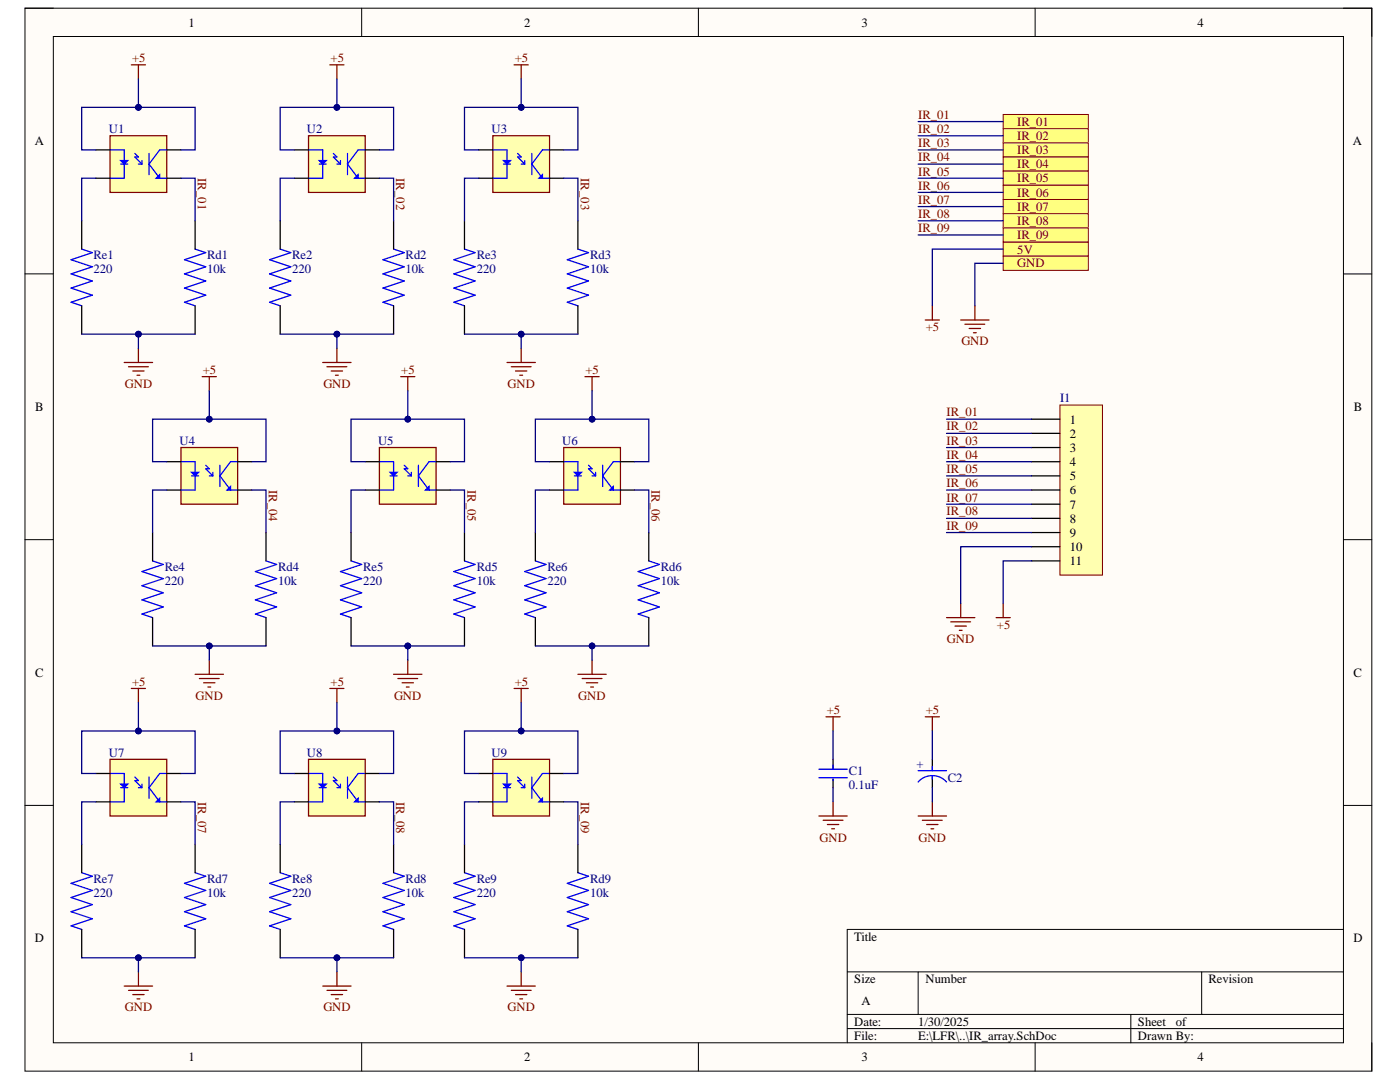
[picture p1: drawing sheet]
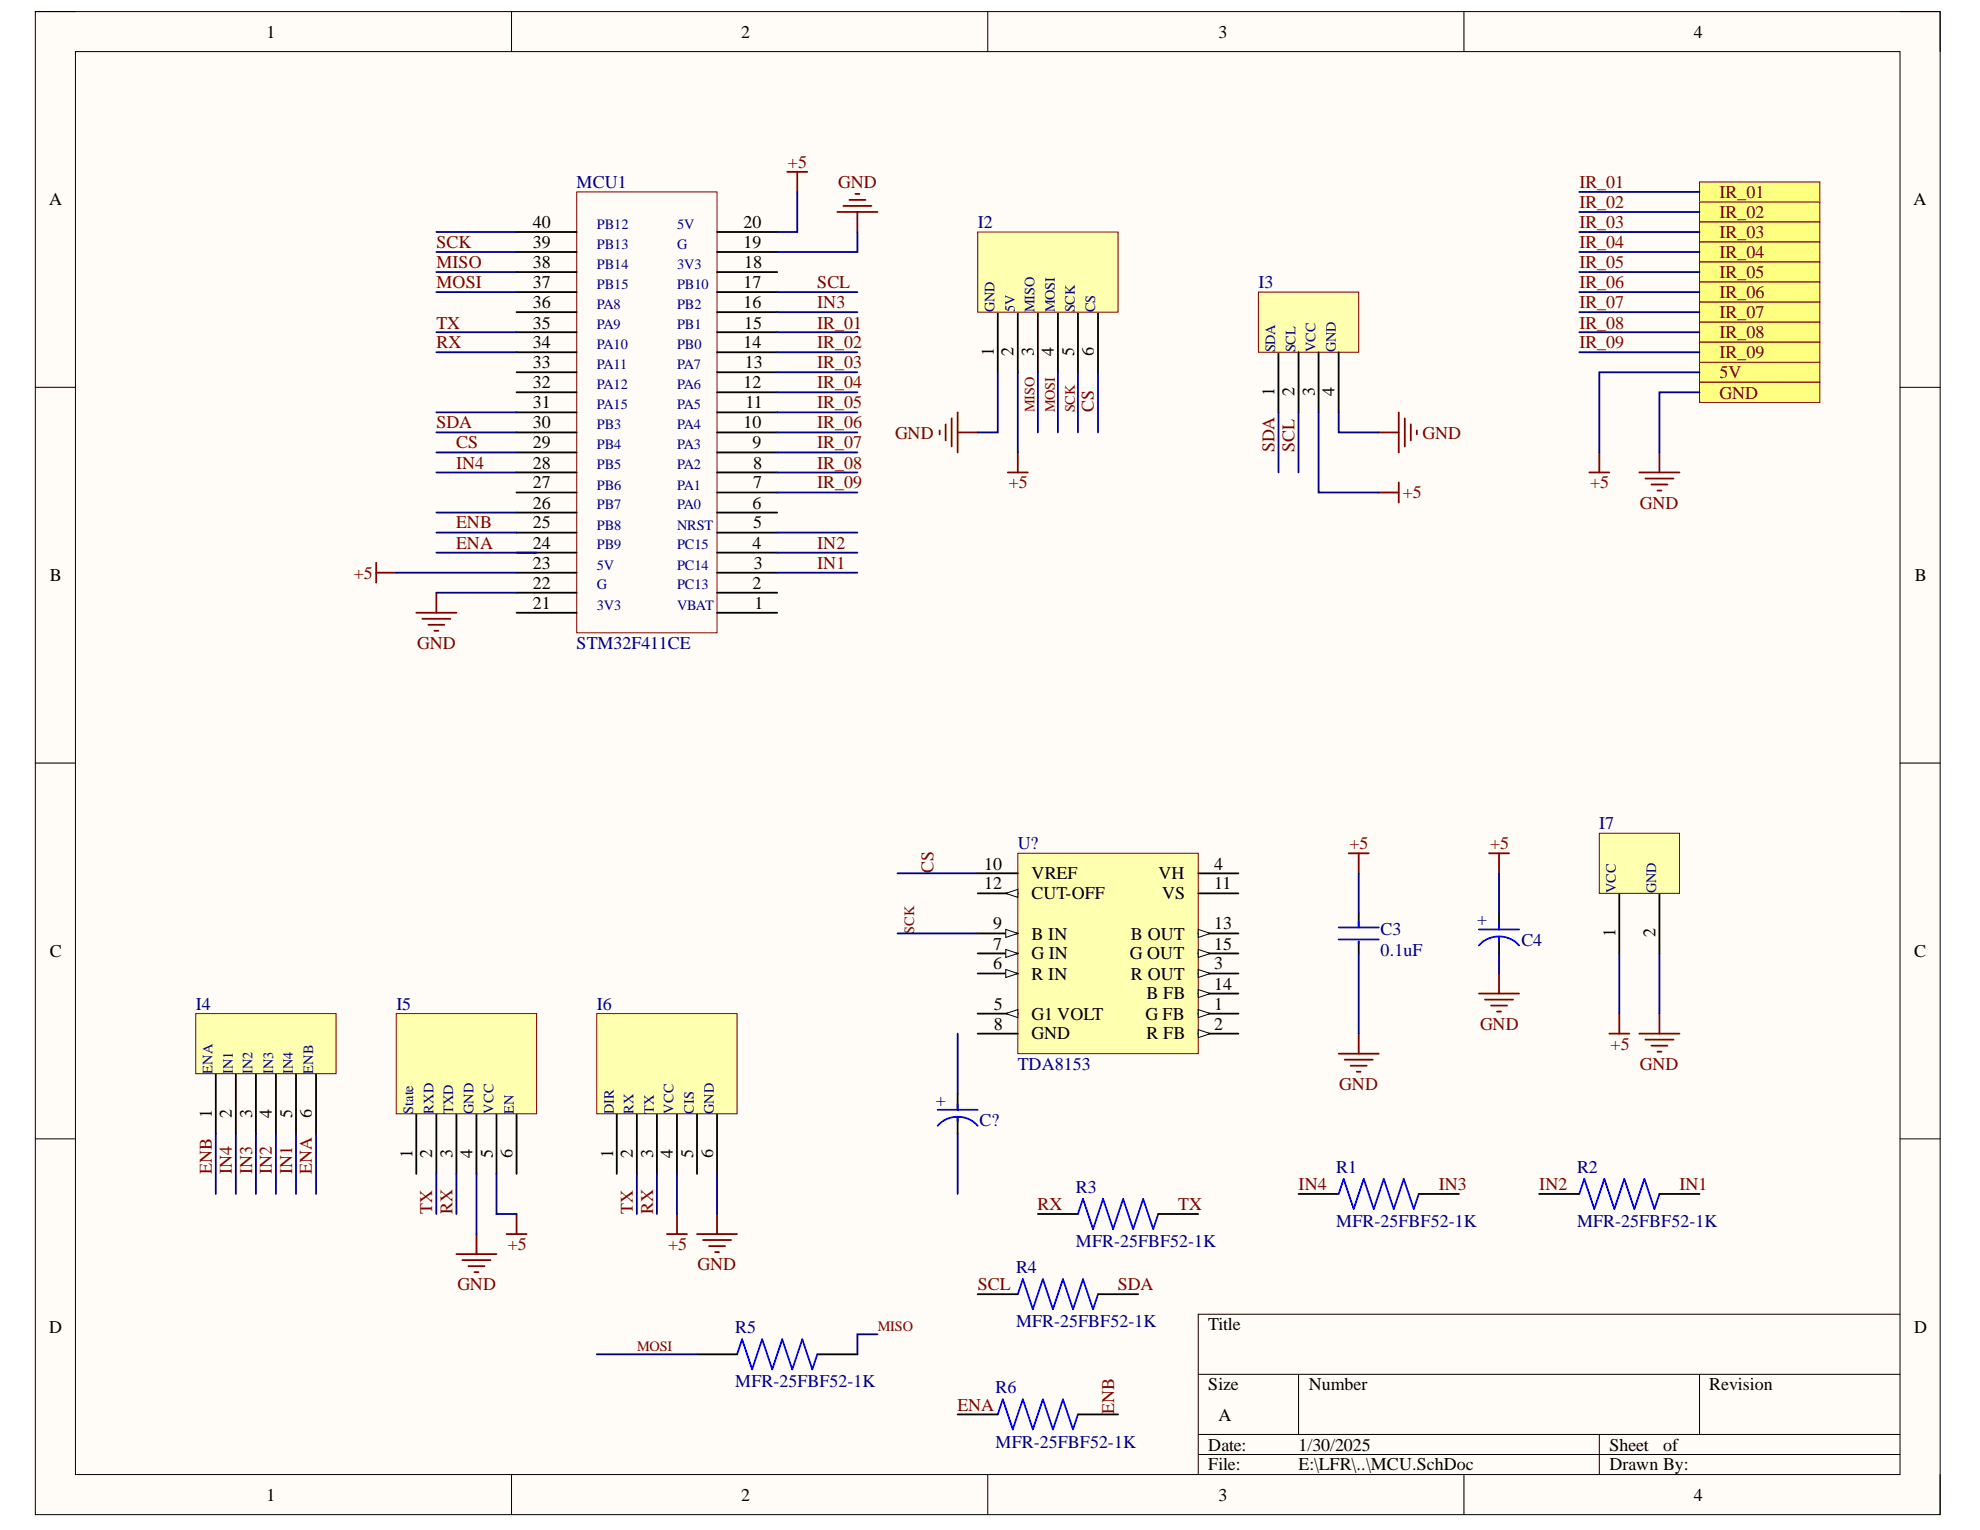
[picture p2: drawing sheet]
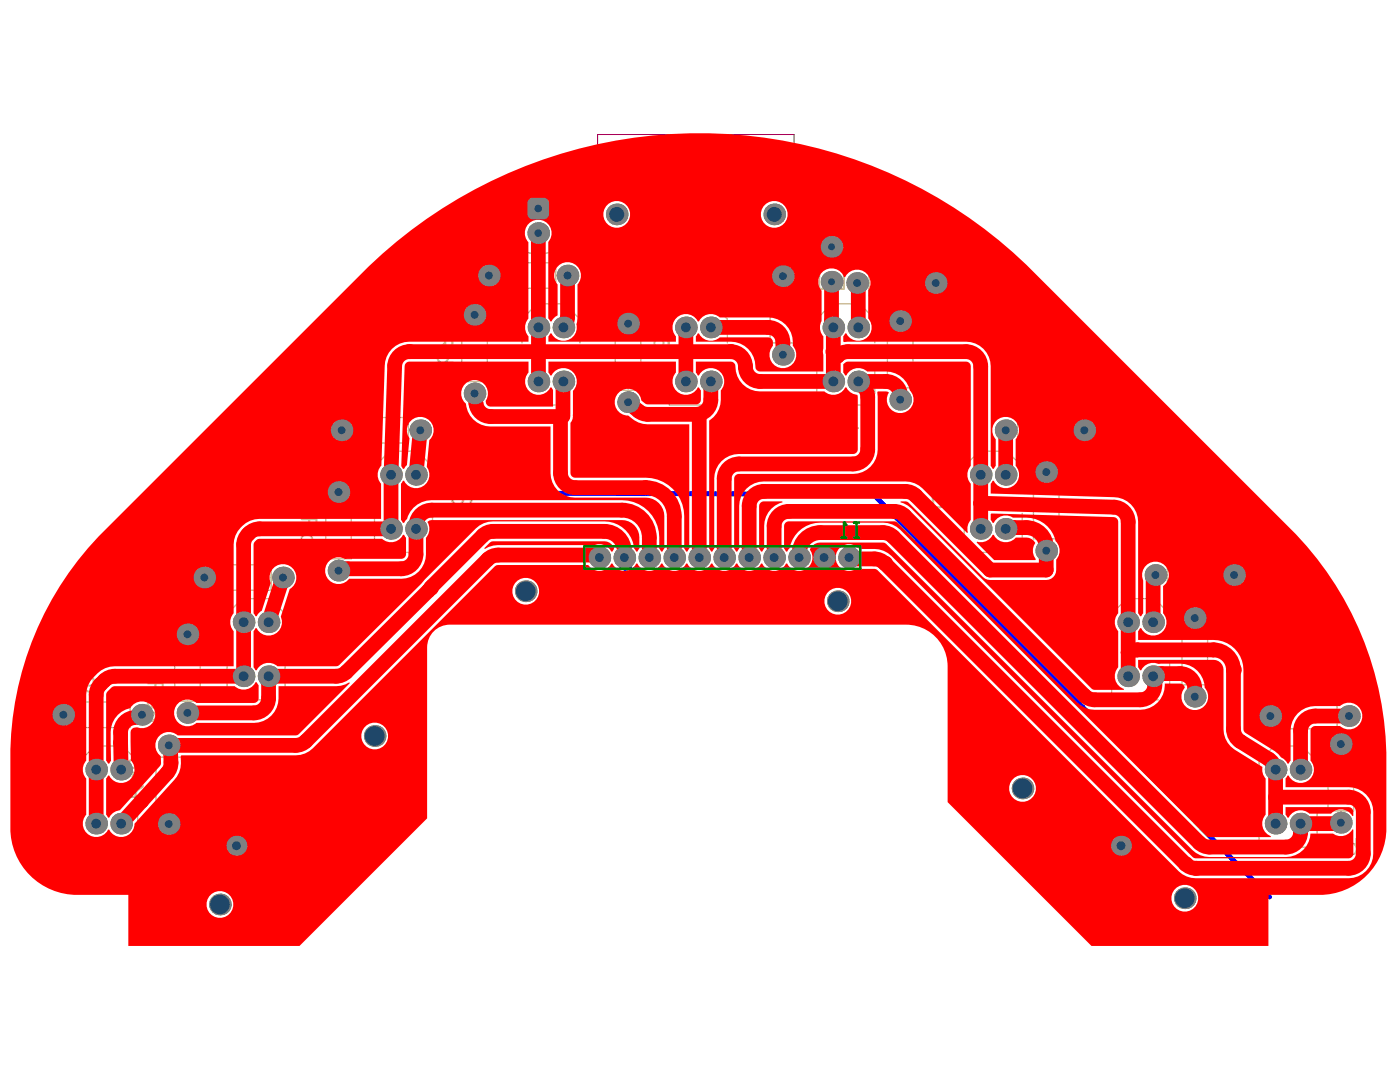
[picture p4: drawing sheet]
# Altium project LFR_01.PrjPcb
2 sheets, 47 parts. Net scope: flat (ports and power ports of the same name join across sheets).
Board files: Bottom_layer_Lfr.PcbDoc, TopLayer_lfr.PcbDoc
Sheets:
  IR_array.SchDoc
  MCU.SchDoc

## Sheet IR_array.SchDoc
size A; SheetNumber: 1; SheetTotal: 2; SPICEModelCacheTVPIJQLB: <root> / <DocumentId>TVPIJQLB</DocumentId> / </root>

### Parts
C1  0.1uF  [FP-RDE0P1-MFG]
C2  ECEA1CKA101I  [FP-RAD-TH-D_6_3_0_5-L_7_1-MFG]  (value not drawn)
I1  MHP1x11  [MHPC1x11]  (value not drawn)
Rd1  10k  [RESAD1100W55L680D260]
Rd2  10k  [RESAD1100W55L680D260]
Rd3  10k  [RESAD1100W55L680D260]
Rd4  10k  [RESAD1100W55L680D260]
Rd5  10k  [RESAD1100W55L680D260]
Rd6  10k  [RESAD1100W55L680D260]
Rd7  10k  [RESAD1100W55L680D260]
Rd8  10k  [RESAD1100W55L680D260]
Rd9  10k  [RESAD1100W55L680D260]
Re1  220  [RESAD1100W55L680D260]
Re2  220  [RESAD1100W55L680D260]
Re3  220  [RESAD1100W55L680D260]
Re4  220  [RESAD1100W55L680D260]
Re5  220  [RESAD1100W55L680D260]
Re6  220  [RESAD1100W55L680D260]
Re7  220  [RESAD1100W55L680D260]
Re8  220  [RESAD1100W55L680D260]
Re9  220  [RESAD1100W55L680D260]
U1  TCRT5000  [TCRT5000]  (value not drawn)
U2  TCRT5000  [TCRT5000]  (value not drawn)
U3  TCRT5000  [TCRT5000]  (value not drawn)
U4  TCRT5000  [TCRT5000]  (value not drawn)
U5  TCRT5000  [TCRT5000]  (value not drawn)
U6  TCRT5000  [TCRT5000]  (value not drawn)
U7  TCRT5000  [TCRT5000]  (value not drawn)
U8  TCRT5000  [TCRT5000]  (value not drawn)
U9  TCRT5000  [TCRT5000]  (value not drawn)

### Ports
5V (see MCU[4A]), GND (see MCU[4B]), IR_01 (see MCU[4A]), IR_02 (see MCU[4A]), IR_03 (see MCU[4A]), IR_04 (see MCU[4A]), IR_05 (see MCU[4A]), IR_06 (see MCU[4A]), IR_07 (see MCU[4A]), IR_08 (see MCU[4A]), IR_09 (see MCU[4A])

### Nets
+5: C1.1 C2.2(A) I1.11 U1.A U1.COLL U2.A U2.COLL U3.A U3.COLL U4.A U4.COLL U5.A U5.COLL U6.A U6.COLL U7.A U7.COLL U8.A U8.COLL U9.A U9.COLL ; port 5V
GND: C1.2 C2.1(C) I1.10 Rd1.1 Rd2.1 Rd3.1 Rd4.1 Rd5.1 Rd6.1 Rd7.1 Rd8.1 Rd9.1 Re1.1 Re2.1 Re3.1 Re4.1 Re5.1 Re6.1 Re7.1 Re8.1 Re9.1 ; port GND
IR_01: I1.1 Rd1.2 U1.E ; port IR_01
IR_02: I1.2 Rd2.2 U2.E ; port IR_02
IR_03: I1.3 Rd3.2 U3.E ; port IR_03
IR_04: I1.4 Rd4.2 U4.E ; port IR_04
IR_05: I1.5 Rd5.2 U5.E ; port IR_05
IR_06: I1.6 Rd6.2 U6.E ; port IR_06
IR_07: I1.7 Rd7.2 U7.E ; port IR_07
IR_08: I1.8 Rd8.2 U8.E ; port IR_08
IR_09: I1.9 Rd9.2 U9.E ; port IR_09
NetRe1_2: Re1.2 U1.CATH
NetRe2_2: Re2.2 U2.CATH
NetRe3_2: Re3.2 U3.CATH
NetRe4_2: Re4.2 U4.CATH
NetRe5_2: Re5.2 U5.CATH
NetRe6_2: Re6.2 U6.CATH
NetRe7_2: Re7.2 U7.CATH
NetRe8_2: Re8.2 U8.CATH
NetRe9_2: Re9.2 U9.CATH

## Sheet MCU.SchDoc
size A; SheetNumber: 2; SheetTotal: 2

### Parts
C3  0.1uF  [FP-RDE0P1-MFG]
C4  ECEA1CKA101I  [FP-RAD-TH-D_6_3_0_5-L_7_1-MFG]  (value not drawn)
C?  ECEA1CKA101I  [FP-RAD-TH-D_6_3_0_5-L_7_1-MFG]  (value not drawn)
I2  SD_Mod  [HPC_1x6]  (value not drawn)
I3  I2S  [HPC_1x4]  (value not drawn)
I4  M_Driver  [HPC_1x6]  (value not drawn)
I5  HC_05  [HPC_1x6]  (value not drawn)
I6  FTDI  [HPC_1x6]  (value not drawn)
I7  (no value)  [PCBComponent_1]
MCU1  STM32F411CE  [STM32F411CE]
R1  MFR-25FBF52-1K  [RESAD1100W55L680D260]
R2  MFR-25FBF52-1K  [RESAD1100W55L680D260]
R3  MFR-25FBF52-1K  [RESAD1100W55L680D260]
R4  MFR-25FBF52-1K  [RESAD1100W55L680D260]
R5  MFR-25FBF52-1K  [RESAD1100W55L680D260]
R6  MFR-25FBF52-1K  [RESAD1100W55L680D260]
U?  TDA8153  [MULTIWAT15]

### Ports
5V (see IR_array[3A]), GND (see IR_array[3A]), IR_01 (see IR_array[3A]), IR_02 (see IR_array[3A]), IR_03 (see IR_array[3A]), IR_04 (see IR_array[3A]), IR_05 (see IR_array[3A]), IR_06 (see IR_array[3A]), IR_07 (see IR_array[3A]), IR_08 (see IR_array[3A]), IR_09 (see IR_array[3A])

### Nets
+5: C3.1 C4.2(A) ; port 5V
GND: C3.2 C4.1(C) ; port GND
CS: U?.10(VREF)
ENA: R6.1
ENB: R6.2
IN2: R2.1
IN4: R1.1
MISO: R5.2
MOSI: R5.1
RX: R3.1
SCK: U?.9(B_IN)
SCL: R4.1

Not connected (* = marked no-connect by the designer): C? 1(C) 2(A); I2 1(GND) 2(5V) 3(MISO) 4(MOSI) 5(SCK) 6(CS); I3 1(SDA) 2(SCL) 3(VCC) 4(GND); I4 1 2 3 4 5 6; I5 1(State) 2(RXD) 3(TXD) 4(GND) 5(VCC) 6(EN); I6 1(DIR) 2(RX) 3(TX) 4(VCC) 5(CIS) 6(GND); I7 1(VCC) 2(GND); MCU1 1(VBAT) 2(VBAT) 3(VBAT) 4(VBAT) 5(VBAT) 6(VBAT) 7(VBAT) 8(VBAT) 9(VBAT) 10(VBAT) 11(VBAT) 12(VBAT) 13(VBAT) 14(VBAT) 15(VBAT) 16(VBAT) 17(VBAT) 18(VBAT) 19(VBAT) 20(VBAT) 21(3v3) 22(G) 23(5V) 24(PB9) 25(PB8) 26(PB7) 27(PB6) 28(PB5) 29(PB4) 30(PB3) 31(PA15) 32(PA12) 33(PA11) 34(PA10) 35(PA9) 36(PA8) 37(PB15) 38(PB14) 39(PB13) 40(PB12); R1 2; R2 2; R3 2; R4 2; U? 1(G_FB) 2(R_FB) 3(R_OUT) 4(VH) 5(G1_VOLT) 6(R_IN) 7(G_IN) 8(GND) 11(VS) 12(CUT-OFF) 13(B_OUT) 14(B_FB) 15(G_OUT)

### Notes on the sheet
- Labels drawn without touching a wire or pin: IN1, IN3, SDA, TX

## Nets that join several sheets
+5: IR_array (21 pins), MCU (C3.1 C4.2)
GND: IR_array (21 pins), MCU (C3.2 C4.1)
